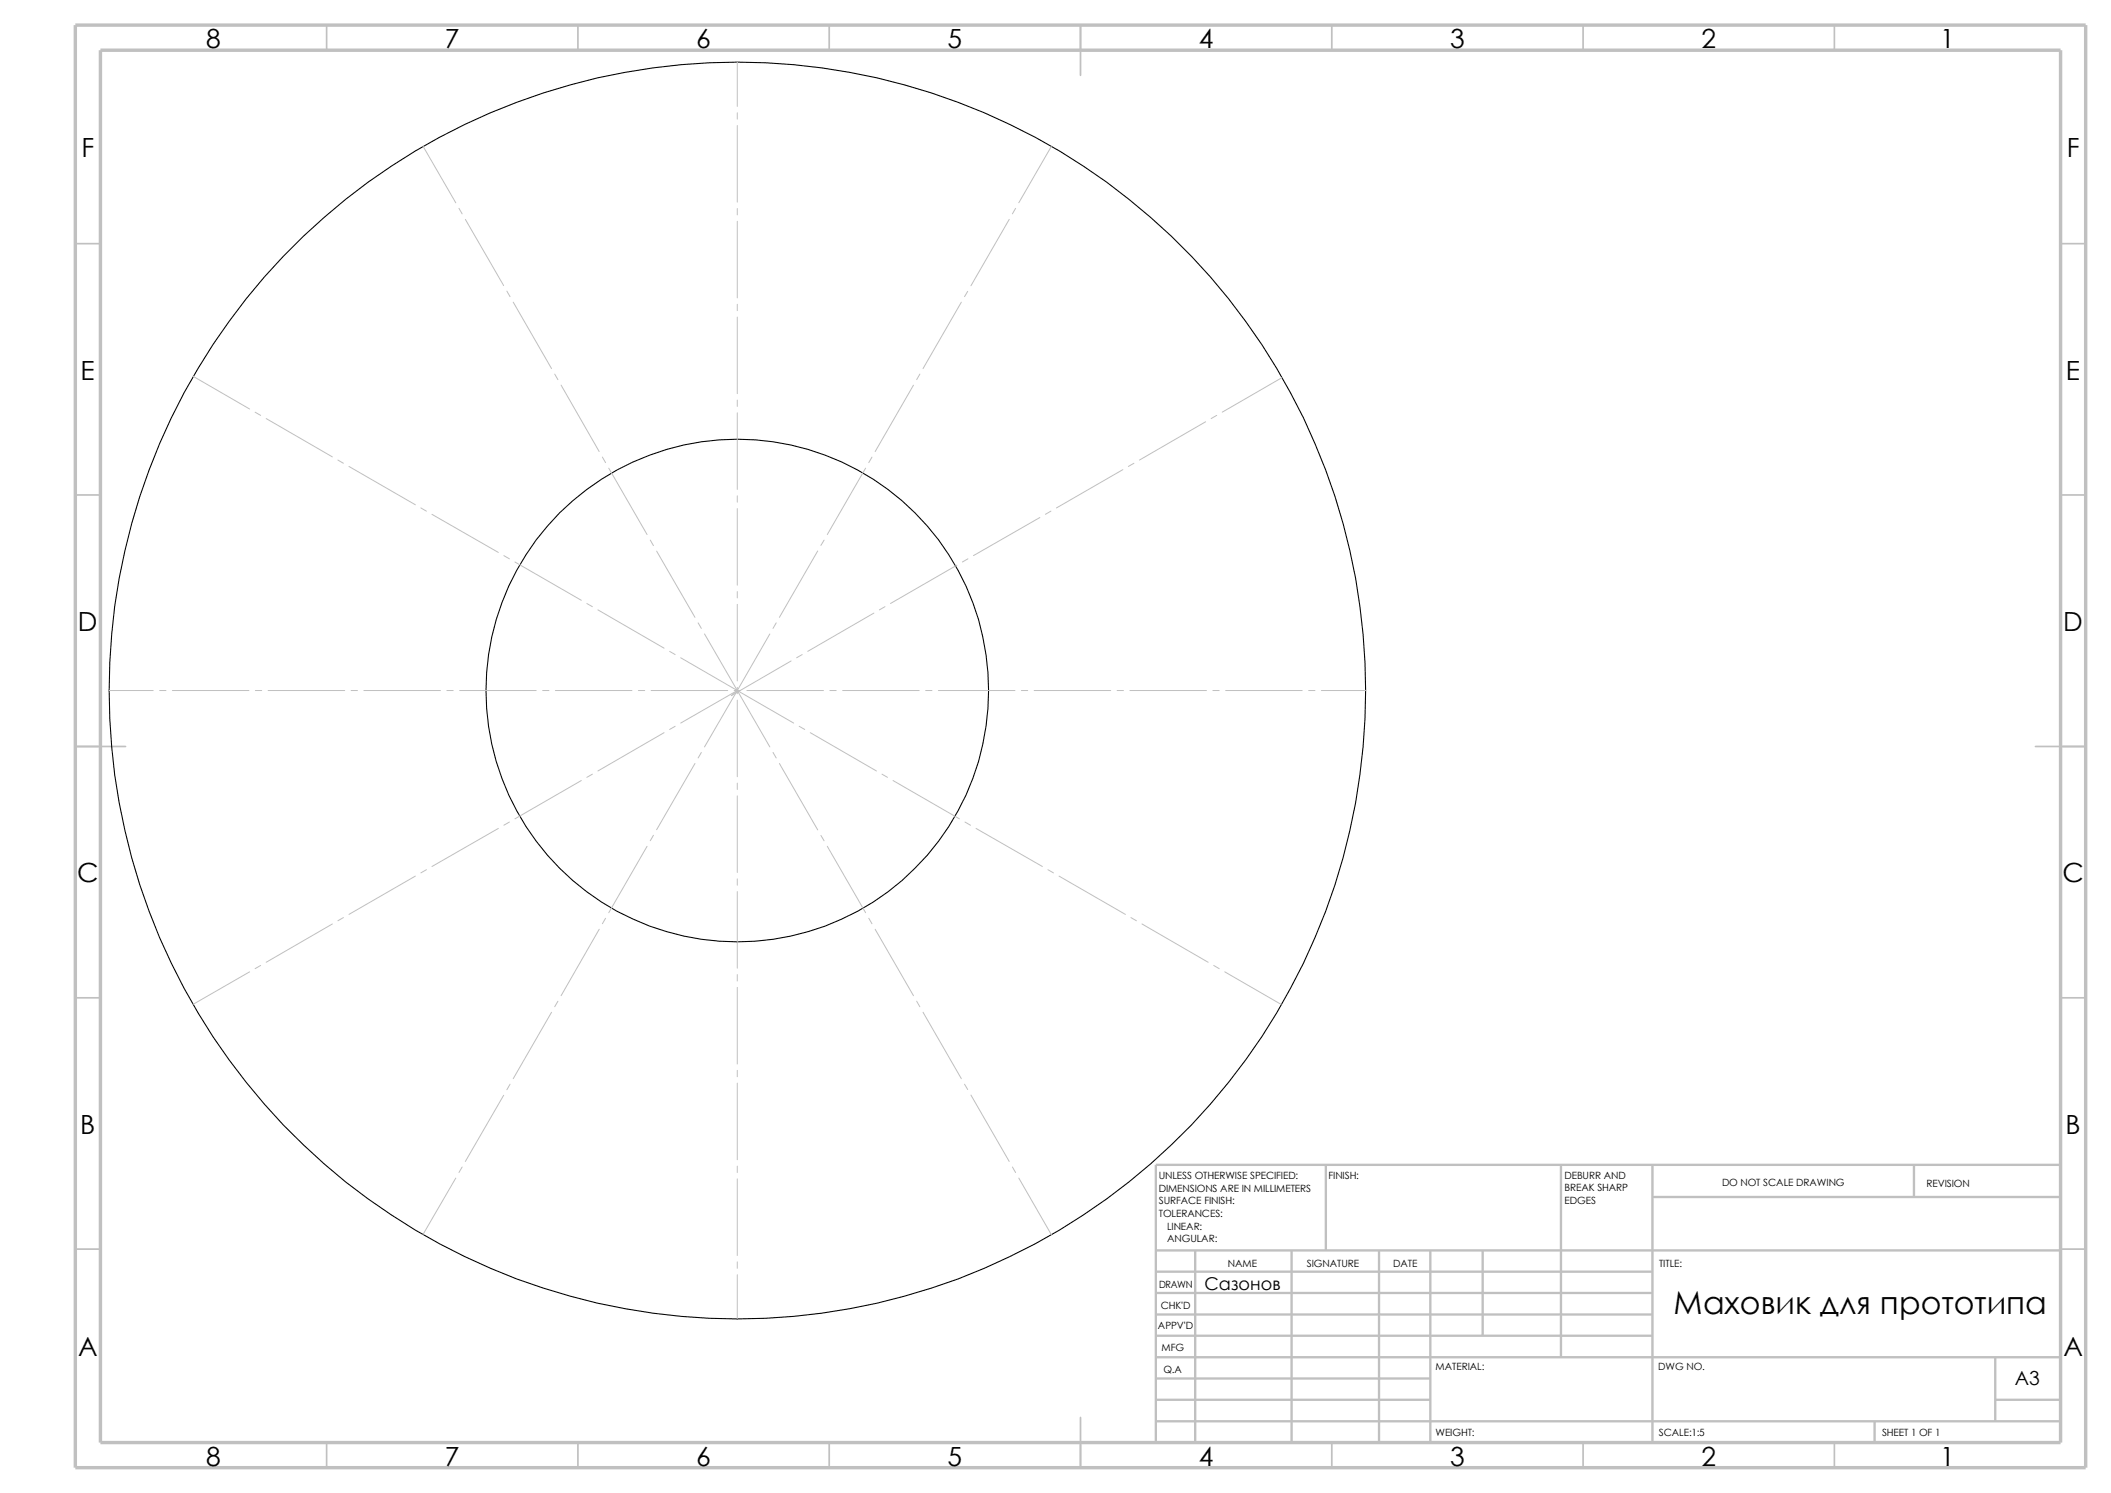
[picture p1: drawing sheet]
<svg xmlns="http://www.w3.org/2000/svg" width="420mm" height="297mm" viewBox="0 0 420 297" stroke-linecap="round" stroke-linejoin="round" font-family="sans-serif">
<g fill="none" stroke="#c0c0c0" stroke-width=".34">
<path d="M65 5v5M115 5v5M165 5v5M215 5v10M265 5v5M315 5v5M365 5v5M15 48.5h5M410 48.5h5M15 98.5h5M410 98.5h5M15 148.5h10"/>
<path d="M405 148.5h10M15 198.5h5M410 198.5h5M15 248.5h5M410 248.5h5M65 287v5M115 287v5M165 287v5M215 282v10M265 287v5M315 287v5M365 287v5"/>
</g>
<g fill="none" stroke="#c0c0c0" stroke-width=".47">
<path d="M263.8 231.7v17.1M310.6 231.7v38.3M328.8 231.7v55.3M328.8 238.1h81.2M380.8 231.7v6.4M410 231.7h-180v55.3M230 248.8h180M230 253h98.8M230 257.2h98.8M237.8 248.8v38.2M257 248.8v38.2M274.4 248.8v38.2"/>
<path d="M284.6 248.8v38.2M295 248.8v16.9M230 270h180M230 274.2h54.6M230 278.5h54.6M230 261.5h98.8M230 265.7h98.8M397 270v12.7M397 278.5h13M230 282.7h180M373 282.7v4.3"/>
</g>
<path d="M15 5h400v287h-400zM20 10h390v277h-390z" fill="none" stroke="#c0c0c0" stroke-width=".68" stroke-linecap="butt"/>
<g fill="none" stroke="#000" stroke-width=".21">
<circle cx="146.7" cy="137.4" r="125"/>
<circle cx="146.7" cy="137.4" r="50"/>
</g>
<g fill="none" stroke="#c0c0c0" stroke-width=".2">
<path d="M146.7 12.4v8.8M84.2 29.1l6.5 11.2M146.7 22.4v1.3M146.7 25v15.2M209.2 29.1l-6.5 11.2M91.3 41.4l.6 1.1M92.6 43.6l7.6 13.2M100.8 57.9l.7 1.1M146.7 41.5v1.3M146.7 44v15.3M192.5 58l-.6 1M200.8 43.6l-7.6 13.3"/>
<path d="M202.1 41.4l-.7 1.1M38.4 74.8l11.3 6.6M102.1 60.1l7.6 13.2M110.4 74.4l.6 1.1M111.6 76.6l7.6 13.2M146.7 60.5v1.3M146.7 63.1v15.2M146.7 79.6v1.3M181.7 76.6l-7.6 13.2M183 74.4l-.6 1.1M191.3 60.1l-7.7 13.2M255.1 75.1l-11.9 6.9"/>
<path d="M50.8 82l1.1 .6M53 83.3l13.1 7.6M67.2 91.5l1.1 .7M69.4 92.8l13.2 7.6M119.8 90.9l.7 1.1M121.1 93.1l7.6 13.2M146.7 82.1v15.3M146.7 98.6v1.3M172.2 93.1l-7.6 13.2M173.5 90.9l-.7 1.1M223.4 93.4l-13.2 7.6M225.6 92.2l-1.1 .6"/>
<path d="M239.9 83.9l-13.2 7.6M242.1 82.6l-1.1 .7M83.7 101l1.1 .7M85.9 102.3l13.2 7.6M100.2 110.5l1.1 .7M102.4 111.8l13.3 7.6M129.4 107.4l.6 1.1M130.6 109.6l7.7 13.2M146.7 101.2v15.2M146.7 117.7v1.3M162.7 109.6l-7.6 13.2M164 107.4l-.7 1.1"/>
<path d="M190.4 112.4l-13.2 7.7M192.6 111.2l-1.1 .6M206.9 103l-13.2 7.5M209.1 101.7l-1.1 .6M21.7 137.4h8.8M31.7 137.4h1.3M34.3 137.4h15.2M50.8 137.4h1.3M53.3 137.4h15.3M69.8 137.4h1.3M72.4 137.4h15.2M88.9 137.4h1.3"/>
<path d="M91.4 137.4h15.3M107.9 137.4h1.3M110.5 137.4h15.2M116.8 120.1l1.1 .6M119 121.3l13.1 7.6M127 137.4h1.3M129.5 137.4h15.3M133.2 129.6l1.1 .6M135.4 130.9l22.5 12.9M138.9 123.9l.6 1.1M140.2 126.1l13 22.5M146 137.4h1.3"/>
<path d="M146.7 137.4l-6.5 11.2M146.7 137.4l-11.3 6.4M146.7 120.2v15.3M146.7 136.7v1.3M146.7 139.3v15.2M148.6 137.4h15.2M153.2 126.1l-6.5 11.3M154.4 123.9l-.6 1.1M157.4 131.5l-11.9 6.9 1.2-1M159.6 130.2l-1.1 .7M165.1 137.4h1.3M167.6 137.4h15.3"/>
<path d="M173.9 122l-13.2 7.6M176.1 120.7l-1.1 .6M184.1 137.4h1.3M186.7 137.4h15.2M203.2 137.4h1.3M205.7 137.4h15.3M222.2 137.4h1.3M224.8 137.4h15.2M241.3 137.4h1.3M243.8 137.4h15.3M260.3 137.4h1.3M262.9 137.4h8.8"/>
<path d="M115.7 155.3l-13.3 7.6M117.9 154l-1.1 .6M132.1 145.8l-13.1 7.6M134.3 144.5l-1.1 .6M138.3 151.9l-7.7 13.2M139.5 149.7l-.6 1.1M146.7 155.8v1.3M146.7 158.3v15.3M153.8 149.7l.6 1.1M155.1 151.9l7.6 13.2M159 144.5l1.1 .6M161.2 145.8l13.2 7.6"/>
<path d="M175.5 154l1.1 .6M177.7 155.3l13.2 7.6M82.6 174.3l-13.2 7.6M84.8 173l-1.1 .7M99.1 164.8l-13.2 7.6M101.3 163.5l-1.1 .7M128.7 168.4l-7.6 13.2M130 166.2l-.6 1.1M146.7 174.8v1.3M146.7 177.4v15.2M163.3 166.2l.7 1.1M164.6 168.4l7.6 13.2"/>
<path d="M192 163.5l1.1 .7M194.2 164.8l13.2 7.6M208.5 173l1.1 .7M210.7 174.3l13.2 7.6M49.7 193.3l-11.3 6.5M51.9 192.1l-1.1 .6M66.1 183.8l-13.1 7.6M68.3 182.5l-1.1 .7M111 199.2l-.6 1.1M119.2 184.9l-7.6 13.2M120.5 182.7l-.7 1.1M146.7 193.9v1.3"/>
<path d="M146.7 196.4v15.3M172.8 182.7l.7 1.1M174.1 184.9l7.6 13.2M182.4 199.2l.6 1.1M225 182.5l1.1 .7M227.2 183.8l13.2 7.6M241.5 192.1l1.1 .6M243.7 193.3l11.2 6.5M100.2 217.9l-7.6 13.2M101.5 215.7l-.7 1.1M109.7 201.4l-7.6 13.2M146.7 212.9v1.3"/>
<path d="M146.7 215.5v15.2M183.6 201.4l7.7 13.2M191.9 215.7l.6 1M193.2 217.8l7.6 13.3M90.7 234.4l-6.5 11.2M91.9 232.2l-.6 1.1M146.7 232v1.3M146.7 234.5v15.3M201.4 232.2l.7 1.1M202.7 234.4l6.5 11.2M146.7 251v1.3M146.7 253.6v8.8"/>
</g>
<text font-size="6.3" x="333" y="261.5">Маховик для прототипа</text>
<g font-size="5.2">
<text x="41" y="9.6">8</text>
<text x="88.5" y="9.6">7</text>
<text x="138.5" y="9.6">6</text>
<text x="188.5" y="9.6">5</text>
<text x="238.5" y="9.6">4</text>
<text x="288.5" y="9.6">3</text>
<text x="338.5" y="9.6">2</text>
<text x="386" y="9.6">1</text>
<text x="16.2" y="31.3">F</text>
<text x="411.2" y="31.3">F</text>
<text x="16" y="75.6">E</text>
<text x="411" y="75.6">E</text>
<text x="15.5" y="125.6">D</text>
<text x="410.5" y="125.6">D</text>
<text x="15.3" y="175.6">C</text>
<text x="410.3" y="175.6">C</text>
<text x="16" y="225.6">B</text>
<text x="410.9" y="225.6">B</text>
<text x="15.5" y="269.8">A</text>
<text x="410.5" y="269.8">A</text>
<text x="41" y="291.5">8</text>
<text x="88.5" y="291.5">7</text>
<text x="138.5" y="291.5">6</text>
<text x="188.5" y="291.5">5</text>
<text x="238.5" y="291.5">4</text>
<text x="288.5" y="291.5">3</text>
<text x="338.5" y="291.5">2</text>
<text x="386" y="291.5">1</text>
</g>
<text font-size="3.9" x="400.9" y="275.5">A3</text>
<text font-size="3.5" x="239.6" y="256.6">Сазонов</text>
<g font-size="2">
<text x="230.5" y="234.6">UNLESS OTHERWISE SPECIFIED:</text>
<text x="230.5" y="237.1">DIMENSIONS ARE IN MILLIMETERS</text>
<text x="230.5" y="239.6">SURFACE FINISH:</text>
<text x="264.3" y="234.6">FINISH:</text>
<text x="311.3" y="239.5">EDGES</text>
<text x="311.3" y="234.5">DEBURR AND</text>
<text x="311.3" y="237">BREAK SHARP</text>
<text x="342.6" y="236">DO NOT SCALE DRAWING</text>
<text x="383.3" y="236.2">REVISION</text>
<text x="230.5" y="242.1">TOLERANCES:</text>
<text x="232.2" y="244.6">LINEAR:</text>
<text x="232.2" y="247.1">ANGULAR:</text>
<text x="260" y="252">SIGNATURE</text>
<text x="277.2" y="252">DATE</text>
<text x="330.1" y="252">TITLE:</text>
<text x="230.6" y="256.2">DRAWN</text>
<text x="244.3" y="252.1">NAME</text>
<text x="230.9" y="260.4">CHK'D</text>
<text x="230.4" y="264.5">APPV'D</text>
<text x="231.1" y="268.8">MFG</text>
<text x="231.5" y="273.1">Q.A</text>
<text x="285.6" y="272.5">MATERIAL:</text>
<text x="329.9" y="272.5">DWG NO.</text>
<text x="285.6" y="285.6">WEIGHT:</text>
<text x="330" y="285.6">SCALE:1:5</text>
<text x="374.4" y="285.6">SHEET 1 OF 1</text>
</g>
</svg>
